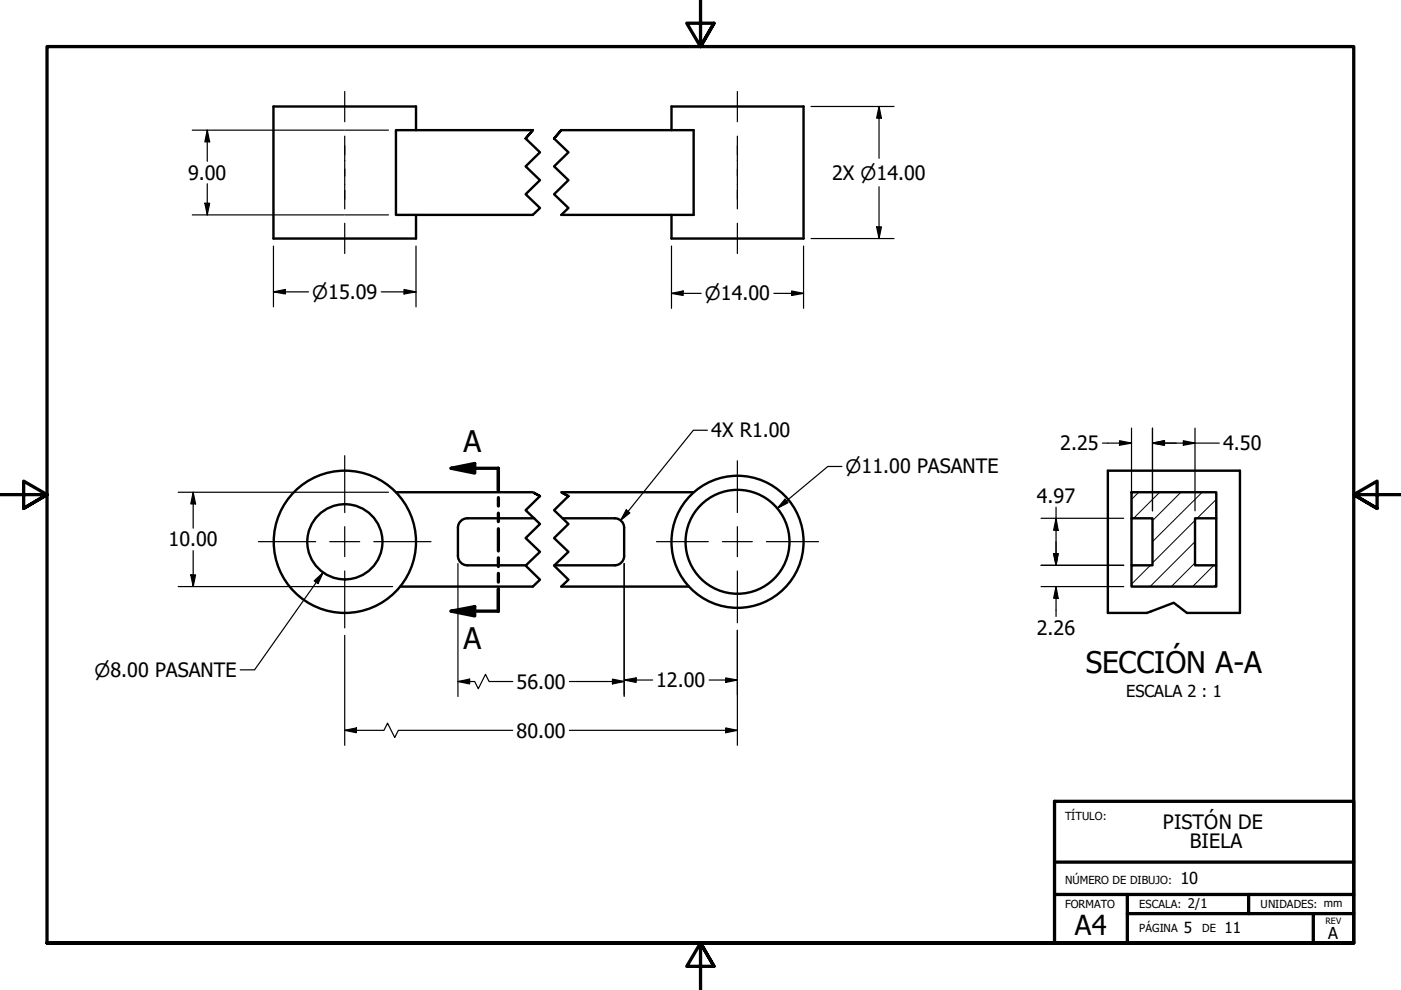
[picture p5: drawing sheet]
<svg xmlns="http://www.w3.org/2000/svg" width="297mm" height="210mm" viewBox="0 0 297 210" stroke-linecap="round" stroke-linejoin="round" font-family="sans-serif">
<!-- layer: Hatch (ANSI) -->
<path d="M241.4 104.4l-1.5 1.5M243.9 119.9l-4 4M245.9 104.4l-5.6 5.5M250.4 104.4l-6.1 6M253.4 119.4l-5.1 5M253.4 114.8l-9.6 9.6M253.4 110.3l-9.1 9.1M254.9 104.4l-10.6 10.4M257.4 119.9l-4.5 4.5M257.9 105.9l-4.1 4M257.9 123.8l-.5 .6" fill="none" stroke="#000" stroke-width=".21"/>
<!-- layer: Break Line (ANSI) -->
<path d="M111.4 29.4l1.6-1.8-1.6 1.8 3.1 2.9-3.1 3 3.1 2.9-3.1 3 3.1 2.9-1.5 1.5M117.5 29.4l1.5-1.8-1.5 1.8 3 2.9-3 3 3 2.9-3 3 3 2.9-1.5 1.5M114.5 105.2l-1.5-.8 1.5 .8-3.1 3 3.1 2.9-3.1 3 3.1 2.9-3.1 2.9 3.1 3-1.5 1.5M120.5 105.2l-1.5-.8 1.5 .8-3 3 3 2.9-3 3 3 2.9-3 2.9 3 3-1.5 1.5M243.1 130l5.8-2.2 2.8 2.2" fill="none" stroke="#000" stroke-width=".51"/>
<!-- layer: Visible (ANSI) -->
<g fill="none" stroke="#000" stroke-width=".51">
<path d="M88.2 27.6v-5h-30.2v28h30.2v-5M113 27.6h-29.1v18h29.1M119 27.6h28.1v18h-28.1M142.4 27.6v-5h28v28h-28v-5M83.9 104.4h29.1M97.1 111.9v5.9M97.1 117.9a2 2 0 0 0 2 2M99.1 109.9a2 2 0 0 0-2 2M99.1 119.9h12.5M99.1 109.9h14.2M117.5 119.9h12.9M119 104.4h28.1"/>
<path d="M119.3 109.9h11.1M130.3 109.9a2 2 0 0 1 2 2M132.3 111.9v5.9M132.3 117.9a2 2 0 0 1-2 2M239.9 104.4h18v5.5h-4.5v10h4.5v4.5h-18v-4.5h4.4v-10h-4.4zM239.9 109.9v10M257.9 109.9v10M84.8 124.4h28.2M119 124.4h27M243.1 130h-8.2v-30.2h28v30.2h-11.2"/>
<circle cx="73.1" cy="114.9" r="8"/>
<circle cx="73.1" cy="114.9" r="15.1"/>
<circle cx="156.4" cy="114.9" r="14"/>
<circle cx="156.4" cy="114.9" r="11"/>
</g>
<!-- layer: Section Line (ANSI) -->
<path d="M95.6 99.3l5-1v2zM95.6 99.3h10.1v4.7M105.7 105.5v1.8M105.7 108.8v1.8M105.7 112.1v4.7M105.7 118.3v1.8M95.6 129.6l5-1v2zM105.7 121.6v1.8M105.7 124.9v4.7h-10.1" fill="none" stroke="#000" stroke-width=".7"/>
<g fill="#000">
<path d="M95.6 99.3l5-1v2z" fill-rule="evenodd"/>
<path d="M95.6 129.6l5-1v2z" fill-rule="evenodd"/>
</g>
<!-- layer: Border (ANSI) -->
<path d="M148.5 -.1v10l-2.9-5h5.8l-2.9 5 2.9-5M0 104.9h10l-5-2.9v5.8l5-2.9-5 2.9M297 104.9h-10l5-2.9v5.8l-5-2.9 5 2.9M10 199.9v-190h277v190h-277h277M151.4 204.9l-2.9-5 2.9 5h-5.8l2.9-5v10" fill="none" stroke="#000" stroke-width=".7"/>
<!-- layer: Title (ANSI) -->
<path d="M223.6 169.9h63.4v30h-63.4zM223.6 189.6h63.4M223.6 182.8h63.4M239 189.6v10.3M239 193.7h39.4M264.7 189.6v4.1M287 193.7h-8.6v6.2" fill="none" stroke="#000" stroke-width=".7"/>
<!-- layer: Center Mark (ANSI) -->
<path d="M73.1 96.6v12.1M156.3 97.7v11M54.8 114.8h12.1M69.9 114.8h6.4M73.1 111.7v6.3M79.2 114.8h12.2M139.2 114.8h11M153.2 114.8h6.3M156.3 111.7v6.3M162.5 114.8h11M73.1 121.1v12M156.3 121.1v11" fill="none" stroke="#000" stroke-width=".25"/>
<!-- layer: Dimension (ANSI) -->
<g fill="none" stroke="#000" stroke-width=".25">
<path d="M40.8 27.6h32.2M43.9 27.6l.5 2.5h-1zM43.9 27.6v6.6M43.9 39v6.6M73.2 27.6h9.2M172 22.6h17.5M186.4 22.6l.5 2.5h-1zM186.4 22.6v11M186.4 39.6v11M40.8 45.6h32.2M43.4 43.1h1l-.5 2.5zM58 52.2v12.9"/>
<path d="M73.2 45.6h9.2M88.2 52.2v12.9M142.4 52.2v13.2M170.4 52.2v13.2M172 50.6h17.5M185.9 48.1h1l-.5 2.5zM58 61.9l2.5-.5v.9zM58 61.9h7.4M80.8 61.9h7.4M85.7 61.4l2.5 .5-2.5 .4zM142.4 62.2l2.4-.5v.9zM142.4 62.2h6.3"/>
<path d="M164.1 62.2h6.3M167.8 61.7l2.6 .5-2.6 .4zM150 91.2h-3l-15.4 19.1M178.5 98.9h-3l-10.7 8.9M233.7 94h6.2M237.4 93.4l2.5 .6-2.5 .4zM239.9 90.8v19.5M244.3 94l2.6-.6v1zM244.3 94h14.2M244.3 90.8v17.5M250.9 93.4l2.5 .6-2.5 .4zM253.4 90.8v17.5"/>
<path d="M37.8 104.4h35.2M41 104.4l.5 2.4h-1.1zM41 104.4v7.6M41 116.7v7.7M73.2 104.4h9.2M97.1 119.5v28.2M132.3 119.5v28.2M132.8 108.1l.7 .6-1.9 1.6zM166.4 105.8l.7 .8-2.3 1.2zM220.7 119.9h17.6M220.7 109.9h17.6M223.4 117.4h.9l-.4 2.5z"/>
<path d="M223.9 109.9l.4 2.5h-.9zM223.9 107.5v12.4M37.8 124.4h35.2M40.4 121.9h1.1l-.5 2.5zM66.6 123.2l1.9-1.8-1.1 2.3zM68.5 121.4l-14.5 20.6h-3.1M73.1 134.7v23.3M73.2 124.4h10M156.3 133.6v24.4M220.7 124.4h17.6M223.9 124.4l.4 2.4h-.9zM223.9 124.4v6.3"/>
<path d="M73.1 154.8l2.5-.5v1.1zM73.1 154.8h8.3l.8-1.5 1.5 3.1 .8-1.6h24.2M97.1 144.5l2.5-.5v1zM97.1 144.5h3.5l.8 1.5 1.5-3 .8 1.5h5M120.7 154.8h35.6M120.7 144.5h11.6M129.9 144l2.4 .5-2.4 .5zM132.3 144.2l2.6-.5v1zM132.3 144.2h6.1M150.4 144.2h5.9M153.9 154.3l2.4 .5-2.4 .6zM153.9 143.7l2.4 .5-2.4 .5z"/>
</g>
<g fill="#000">
<path d="M43.9 27.6l.5 2.5h-1z" fill-rule="evenodd"/>
<path d="M186.4 22.6l.5 2.5h-1z" fill-rule="evenodd"/>
<path d="M43.4 43.1h1l-.5 2.5z" fill-rule="evenodd"/>
<path d="M185.9 48.1h1l-.5 2.5z" fill-rule="evenodd"/>
<path d="M58 61.9l2.5-.5v.9z" fill-rule="evenodd"/>
<path d="M85.7 61.4l2.5 .5-2.5 .4z" fill-rule="evenodd"/>
<path d="M142.4 62.2l2.4-.5v.9z" fill-rule="evenodd"/>
<path d="M167.8 61.7l2.6 .5-2.6 .4z" fill-rule="evenodd"/>
<path d="M237.4 93.4l2.5 .6-2.5 .4z" fill-rule="evenodd"/>
<path d="M244.3 94l2.6-.6v1z" fill-rule="evenodd"/>
<path d="M244.3 94l2.6-.6v1z" fill-rule="evenodd"/>
<path d="M250.9 93.4l2.5 .6-2.5 .4z" fill-rule="evenodd"/>
<path d="M41 104.4l.5 2.4h-1.1z" fill-rule="evenodd"/>
<path d="M132.8 108.1l.7 .6-1.9 1.6z" fill-rule="evenodd"/>
<path d="M166.4 105.8l.7 .8-2.3 1.2z" fill-rule="evenodd"/>
<path d="M223.4 117.4h.9l-.4 2.5z" fill-rule="evenodd"/>
<path d="M223.4 117.4h.9l-.4 2.5z" fill-rule="evenodd"/>
<path d="M223.9 109.9l.4 2.5h-.9z" fill-rule="evenodd"/>
<path d="M40.4 121.9h1.1l-.5 2.5z" fill-rule="evenodd"/>
<path d="M66.6 123.2l1.9-1.8-1.1 2.3z" fill-rule="evenodd"/>
<path d="M223.9 124.4l.4 2.4h-.9z" fill-rule="evenodd"/>
<path d="M73.1 154.8l2.5-.5v1.1z" fill-rule="evenodd"/>
<path d="M97.1 144.5l2.5-.5v1z" fill-rule="evenodd"/>
<path d="M129.9 144l2.4 .5-2.4 .5z" fill-rule="evenodd"/>
<path d="M132.3 144.2l2.6-.5v1z" fill-rule="evenodd"/>
<path d="M153.9 154.3l2.4 .5-2.4 .6z" fill-rule="evenodd"/>
<path d="M153.9 143.7l2.4 .5-2.4 .5z" fill-rule="evenodd"/>
</g>
<!-- layer: Centerline (ANSI) -->
<path d="M73.1 19.4v6.4M156.3 19.4v6.4M73.1 28.9v15.4M156.3 28.9v15.4M73.1 47.3v6.5M156.3 47.3v6.5" fill="none" stroke="#000" stroke-width=".25"/>
<g font-size="6.3">
<text x="98.3" y="95.8">A</text>
<text x="98.3" y="137.6">A</text>
<text x="230.2" y="142.7">SECCIÓN A-A</text>
</g>
<text font-size="5.8" x="227.9" y="198.3">A4</text>
<g font-size="4.2">
<text x="39.9" y="38.1">9.00</text>
<text x="176.4" y="38.1">2X ⌀14.00</text>
<text x="150.8" y="92.7">4X R1.00</text>
<text x="224.8" y="95.5">2.25</text>
<text x="259.3" y="95.4">4.50</text>
<text x="219.8" y="106.7">4.97</text>
<text x="35.8" y="115.9">10.00</text>
<text x="219.8" y="134.7">2.26</text>
<text x="109.5" y="146">56.00</text>
<text x="139.1" y="145.7">12.00</text>
<text x="109.5" y="156.4">80.00</text>
<text x="246.6" y="175.9">PISTÓN DE</text>
<text x="252.3" y="179.9">BIELA</text>
</g>
<g font-size="3.9">
<text x="66.2" y="63.3">⌀15.09</text>
<text x="149.4" y="63.7">⌀14.00</text>
<text x="179.3" y="100.4">⌀11.00 PASANTE</text>
<text x="20" y="143.5">⌀8.00 PASANTE</text>
</g>
<g font-size="3.5">
<text x="238.8" y="147.7">ESCALA 2 : 1</text>
<text x="250.3" y="187.5">10</text>
<text x="281.6" y="199">A</text>
</g>
<g font-size="3.2">
<text x="251" y="197.8">5</text>
<text x="259.6" y="197.8">11</text>
</g>
<text font-size="2.8" x="251.8" y="192.5">2/1</text>
<g font-size="2.3">
<text x="225.8" y="174">TÍTULO:</text>
<text x="225.8" y="187.4">NÚMERO DE DIBUJO:</text>
<text x="225.8" y="192.5">FORMATO</text>
<text x="241.6" y="197.6">PÁGINA</text>
<text x="241.6" y="192.5">ESCALA:</text>
<text x="254.9" y="197.6">DE</text>
<text x="267.3" y="192.5">UNIDADES: mm</text>
</g>
<text font-size="1.8" x="281.1" y="195.8">REV</text>
</svg>
